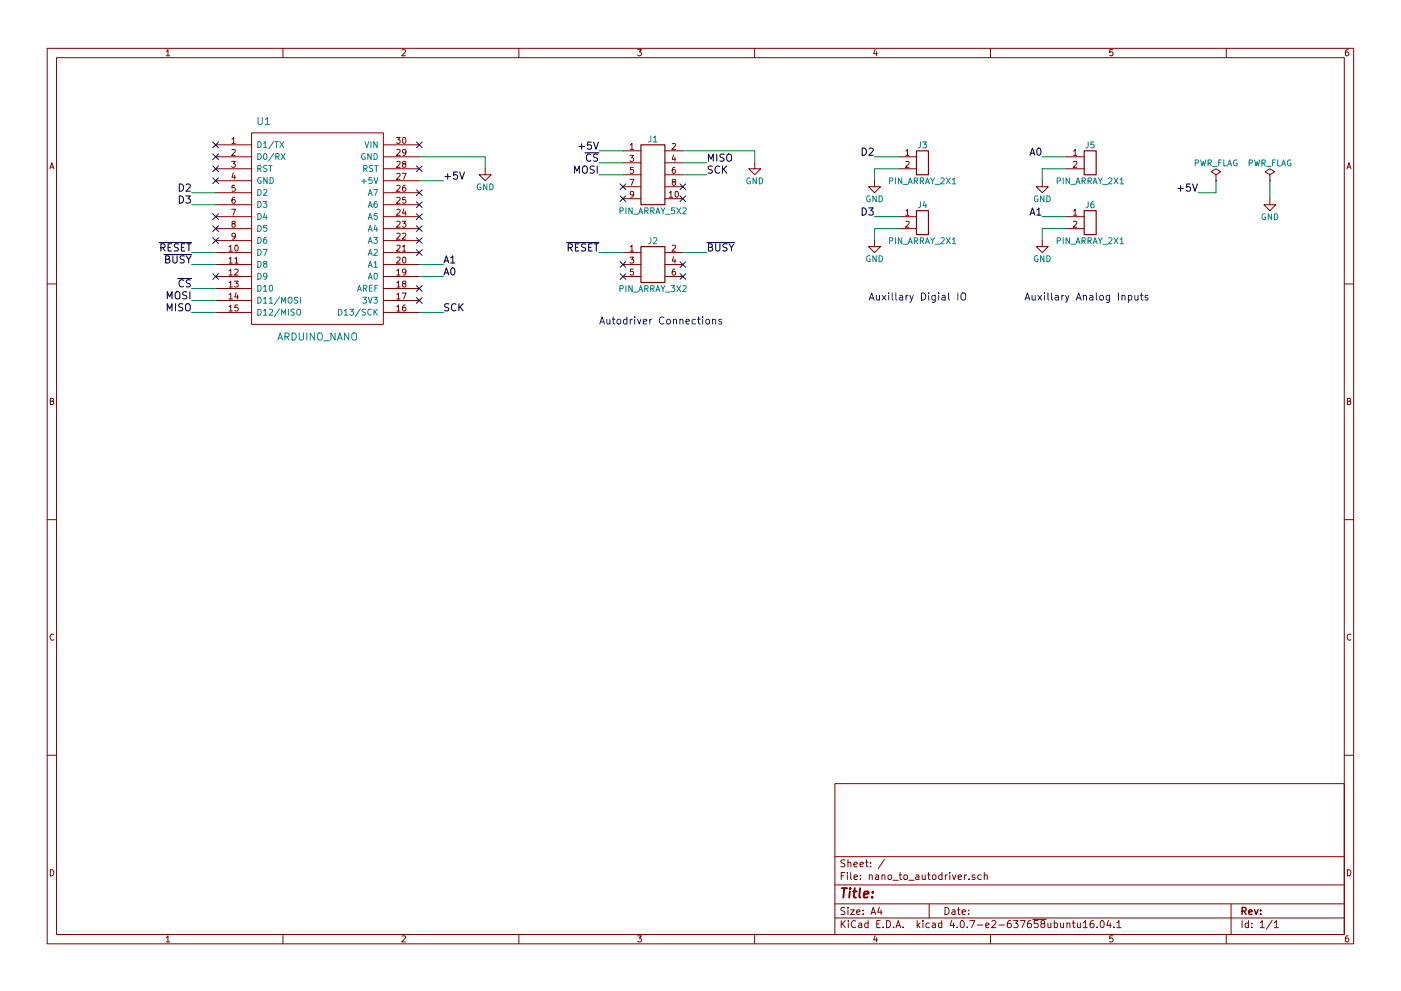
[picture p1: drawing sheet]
EESchema Schematic File Version 2
LIBS:power
LIBS:device
LIBS:switches
LIBS:relays
LIBS:motors
LIBS:transistors
LIBS:conn
LIBS:linear
LIBS:regul
LIBS:74xx
LIBS:cmos4000
LIBS:adc-dac
LIBS:memory
LIBS:xilinx
LIBS:microcontrollers
LIBS:dsp
LIBS:microchip
LIBS:analog_switches
LIBS:motorola
LIBS:texas
LIBS:intel
LIBS:audio
LIBS:interface
LIBS:digital-audio
LIBS:philips
LIBS:display
LIBS:cypress
LIBS:siliconi
LIBS:opto
LIBS:atmel
LIBS:contrib
LIBS:valves
LIBS:arduino_nano
LIBS:pin_array_5x2
LIBS:pin_array_3x2
LIBS:pin_array_2x1
LIBS:nano_to_autodriver-cache
EELAYER 25 0
EELAYER END
$Descr A4 11693 8268
encoding utf-8
Sheet 1 1
Title ""
Date ""
Rev ""
Comp ""
Comment1 ""
Comment2 ""
Comment3 ""
Comment4 ""
$EndDescr
$Comp
L ARDUINO_NANO U1
U 1 1
P 2650 1950
F 0 "U1" H 2200 2900 60  0000 C CNN
F 1 "ARDUINO_NANO" H 2650 1100 60  0000 C CNN
F 2 "arduino_nano:arduino_nano" H 2650 1950 60  0001 C CNN
F 3 "" H 2650 1950 60  0000 C CNN
	1    2650 1950
	1    0    0    -1  
$EndComp
Wire Wire Line
	1800 2600 1600 2600
Wire Wire Line
	1800 2500 1600 2500
Wire Wire Line
	3500 2600 3700 2600
Text Label 1600 2500 2    60   ~ 0
MOSI
Text Label 1600 2600 2    60   ~ 0
MISO
Text Label 3700 2600 0    60   ~ 0
SCK
Wire Wire Line
	3500 1500 3700 1500
Wire Wire Line
	3500 1300 4050 1300
Text Label 3700 1500 0    60   ~ 0
+5V
Wire Wire Line
	3500 2300 3700 2300
Wire Wire Line
	3500 2200 3700 2200
Wire Wire Line
	1800 1600 1600 1600
Wire Wire Line
	1800 1700 1600 1700
Wire Wire Line
	1800 2100 1600 2100
Wire Wire Line
	1800 2200 1600 2200
Wire Wire Line
	1800 2400 1600 2400
Text Label 1600 2100 2    60   ~ 0
~RESET
Text Label 1600 2200 2    60   ~ 0
~BUSY
$Comp
L PIN_ARRAY_5X2 J1
U 1 1
P 5400 1450
F 0 "J1" H 5450 1750 50  0000 C CNN
F 1 "PIN_ARRAY_5X2" H 5450 1150 50  0000 C CNN
F 2 "5X2_SHRD_HEADER:5X2_SHRD_HEADER" H 5400 1450 50  0001 C CNN
F 3 "" H 5400 1450 50  0001 C CNN
	1    5400 1450
	1    0    0    -1  
$EndComp
$Comp
L PIN_ARRAY_3X2 J2
U 1 1
P 5400 2200
F 0 "J2" H 5450 2400 50  0000 C CNN
F 1 "PIN_ARRAY_3X2" H 5450 2000 50  0000 C CNN
F 2 "3X2_SHRD_HEADER:3X2_SHRD_HEADER" H 5400 2200 50  0001 C CNN
F 3 "" H 5400 2200 50  0001 C CNN
	1    5400 2200
	1    0    0    -1  
$EndComp
Wire Wire Line
	5700 1450 5900 1450
Text Label 5900 1450 0    60   ~ 0
SCK
Wire Wire Line
	5700 1350 5900 1350
Text Label 5900 1350 0    60   ~ 0
MISO
Wire Wire Line
	5200 1450 5000 1450
Text Label 5000 1450 2    60   ~ 0
MOSI
Text Label 1600 2400 2    60   ~ 0
~CS
Wire Wire Line
	5200 1350 5000 1350
Text Label 5000 1350 2    60   ~ 0
~CS
Wire Wire Line
	5200 1250 5000 1250
Text Label 5000 1250 2    60   ~ 0
+5V
Wire Wire Line
	5700 1250 6300 1250
NoConn ~ 5700 1550
NoConn ~ 5700 1650
NoConn ~ 5200 1550
NoConn ~ 5200 1650
Wire Wire Line
	5700 2100 5900 2100
Wire Wire Line
	5200 2100 5000 2100
Text Label 5000 2100 2    60   ~ 0
~RESET
Text Label 5900 2100 0    60   ~ 0
~BUSY
NoConn ~ 5700 2200
NoConn ~ 5700 2300
NoConn ~ 5200 2200
NoConn ~ 5200 2300
NoConn ~ 1800 1200
NoConn ~ 1800 1300
NoConn ~ 1800 1400
$Comp
L PIN_ARRAY_2X1 J3
U 1 1
P 7700 1300
F 0 "J3" H 7700 1400 50  0000 C CNN
F 1 "PIN_ARRAY_2X1" H 7700 1100 50  0000 C CNN
F 2 "BNC:BNC" H 7700 1300 50  0001 C CNN
F 3 "" H 7700 1300 50  0001 C CNN
	1    7700 1300
	1    0    0    -1  
$EndComp
$Comp
L PIN_ARRAY_2X1 J4
U 1 1
P 7700 1800
F 0 "J4" H 7700 1900 50  0000 C CNN
F 1 "PIN_ARRAY_2X1" H 7700 1600 50  0000 C CNN
F 2 "BNC:BNC" H 7700 1800 50  0001 C CNN
F 3 "" H 7700 1800 50  0001 C CNN
	1    7700 1800
	1    0    0    -1  
$EndComp
Wire Wire Line
	7500 1300 7300 1300
Wire Wire Line
	7500 1400 7300 1400
Wire Wire Line
	7300 1400 7300 1500
Wire Wire Line
	7500 1800 7300 1800
Wire Wire Line
	7500 1900 7300 1900
Wire Wire Line
	7300 1900 7300 2000
$Comp
L GND #PWR01
U 1 1
P 7300 1500
F 0 "#PWR01" H 7300 1250 50  0001 C CNN
F 1 "GND" H 7300 1350 50  0000 C CNN
F 2 "" H 7300 1500 50  0001 C CNN
F 3 "" H 7300 1500 50  0001 C CNN
	1    7300 1500
	1    0    0    -1  
$EndComp
$Comp
L GND #PWR02
U 1 1
P 7300 2000
F 0 "#PWR02" H 7300 1750 50  0001 C CNN
F 1 "GND" H 7300 1850 50  0000 C CNN
F 2 "" H 7300 2000 50  0001 C CNN
F 3 "" H 7300 2000 50  0001 C CNN
	1    7300 2000
	1    0    0    -1  
$EndComp
Wire Wire Line
	4050 1300 4050 1400
$Comp
L GND #PWR03
U 1 1
P 4050 1400
F 0 "#PWR03" H 4050 1150 50  0001 C CNN
F 1 "GND" H 4050 1250 50  0000 C CNN
F 2 "" H 4050 1400 50  0001 C CNN
F 3 "" H 4050 1400 50  0001 C CNN
	1    4050 1400
	1    0    0    -1  
$EndComp
Wire Wire Line
	6300 1250 6300 1350
$Comp
L GND #PWR04
U 1 1
P 6300 1350
F 0 "#PWR04" H 6300 1100 50  0001 C CNN
F 1 "GND" H 6300 1200 50  0000 C CNN
F 2 "" H 6300 1350 50  0001 C CNN
F 3 "" H 6300 1350 50  0001 C CNN
	1    6300 1350
	1    0    0    -1  
$EndComp
Text Label 1600 1600 2    60   ~ 0
D2
Text Label 1600 1700 2    60   ~ 0
D3
NoConn ~ 1800 1500
NoConn ~ 1800 1800
NoConn ~ 1800 1900
NoConn ~ 3500 1600
NoConn ~ 3500 1700
NoConn ~ 3500 1800
NoConn ~ 3500 1900
NoConn ~ 3500 2000
NoConn ~ 3500 2100
NoConn ~ 3500 1400
NoConn ~ 3500 1200
NoConn ~ 3500 2400
NoConn ~ 3500 2500
Text Notes 5000 2700 0    60   ~ 0
Autodriver Connections
Text Label 3700 2300 0    60   ~ 0
A0
Text Label 3700 2200 0    60   ~ 0
A1
Text Label 7300 1300 2    60   ~ 0
D2
Text Label 7300 1800 2    60   ~ 0
D3
$Comp
L PIN_ARRAY_2X1 J5
U 1 1
P 9100 1300
F 0 "J5" H 9100 1400 50  0000 C CNN
F 1 "PIN_ARRAY_2X1" H 9100 1100 50  0000 C CNN
F 2 "BNC:BNC" H 9100 1300 50  0001 C CNN
F 3 "" H 9100 1300 50  0001 C CNN
	1    9100 1300
	1    0    0    -1  
$EndComp
$Comp
L PIN_ARRAY_2X1 J6
U 1 1
P 9100 1800
F 0 "J6" H 9100 1900 50  0000 C CNN
F 1 "PIN_ARRAY_2X1" H 9100 1600 50  0000 C CNN
F 2 "BNC:BNC" H 9100 1800 50  0001 C CNN
F 3 "" H 9100 1800 50  0001 C CNN
	1    9100 1800
	1    0    0    -1  
$EndComp
Wire Wire Line
	8900 1300 8700 1300
Wire Wire Line
	8900 1400 8700 1400
Wire Wire Line
	8700 1400 8700 1500
Wire Wire Line
	8900 1800 8700 1800
Wire Wire Line
	8900 1900 8700 1900
Wire Wire Line
	8700 1900 8700 2000
$Comp
L GND #PWR05
U 1 1
P 8700 1500
F 0 "#PWR05" H 8700 1250 50  0001 C CNN
F 1 "GND" H 8700 1350 50  0000 C CNN
F 2 "" H 8700 1500 50  0001 C CNN
F 3 "" H 8700 1500 50  0001 C CNN
	1    8700 1500
	1    0    0    -1  
$EndComp
$Comp
L GND #PWR06
U 1 1
P 8700 2000
F 0 "#PWR06" H 8700 1750 50  0001 C CNN
F 1 "GND" H 8700 1850 50  0000 C CNN
F 2 "" H 8700 2000 50  0001 C CNN
F 3 "" H 8700 2000 50  0001 C CNN
	1    8700 2000
	1    0    0    -1  
$EndComp
Text Label 8700 1800 2    60   ~ 0
A1
Text Label 8700 1300 2    60   ~ 0
A0
Text Notes 7250 2500 0    60   ~ 0
Auxillary Digial IO
Text Notes 8550 2500 0    60   ~ 0
Auxillary Analog Inputs
$Comp
L PWR_FLAG #FLG07
U 1 1
P 10150 1500
F 0 "#FLG07" H 10150 1575 50  0001 C CNN
F 1 "PWR_FLAG" H 10150 1650 50  0000 C CNN
F 2 "" H 10150 1500 50  0001 C CNN
F 3 "" H 10150 1500 50  0001 C CNN
	1    10150 1500
	1    0    0    -1  
$EndComp
Wire Wire Line
	10150 1500 10150 1600
Wire Wire Line
	10150 1600 10000 1600
Text Label 10000 1600 2    60   ~ 0
+5V
NoConn ~ 1800 2000
NoConn ~ 1800 2300
$Comp
L PWR_FLAG #FLG08
U 1 1
P 10600 1500
F 0 "#FLG08" H 10600 1575 50  0001 C CNN
F 1 "PWR_FLAG" H 10600 1650 50  0000 C CNN
F 2 "" H 10600 1500 50  0001 C CNN
F 3 "" H 10600 1500 50  0001 C CNN
	1    10600 1500
	1    0    0    -1  
$EndComp
Wire Wire Line
	10600 1500 10600 1650
$Comp
L GND #PWR09
U 1 1
P 10600 1650
F 0 "#PWR09" H 10600 1400 50  0001 C CNN
F 1 "GND" H 10600 1500 50  0000 C CNN
F 2 "" H 10600 1650 50  0001 C CNN
F 3 "" H 10600 1650 50  0001 C CNN
	1    10600 1650
	1    0    0    -1  
$EndComp
$EndSCHEMATC
